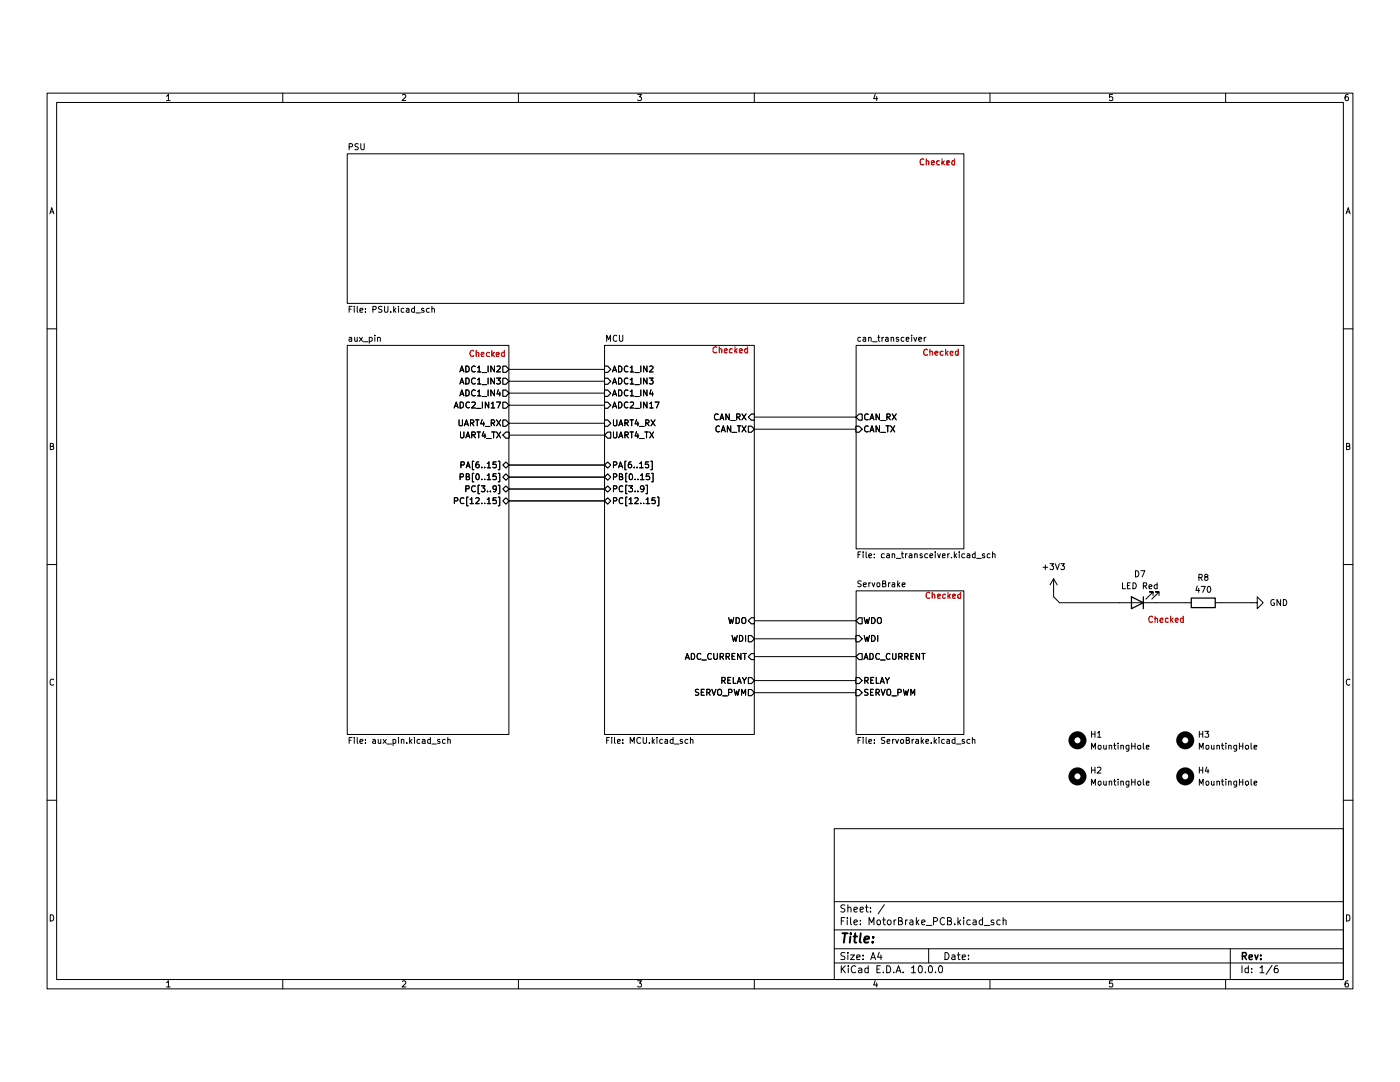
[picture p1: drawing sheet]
(kicad_sch
 (version 20260306)
 (generator "eeschema")
 (generator_version "10.0")
 (paper "A4")
 (lib_symbols
  (symbol "Device:LED"
   (pin_numbers (hide yes))
   (pin_names
    (offset 1.016) (hide yes)) (exclude_from_sim no) (in_bom yes) (on_board yes)
   (in_pos_files yes)
   (duplicate_pin_numbers_are_jumpers no)
   (property "Reference" "D" (at 0 2.54 0) (show_name no) (do_not_autoplace no) (effects (font (size 1.27 1.27))))
   (property "Value" "LED" (at 0 -2.54 0) (show_name no) (do_not_autoplace no) (effects (font (size 1.27 1.27))))
   (property "Footprint" "" (at 0 0 0) (show_name no) (do_not_autoplace no) (hide yes) (effects (font (size 1.27 1.27))))
   (property "Datasheet" "" (at 0 0 0) (show_name no) (do_not_autoplace no) (hide yes) (effects (font (size 1.27 1.27))))
   (property "Description" "Light emitting diode" (at 0 0 0) (show_name no) (do_not_autoplace no) (hide yes) (effects (font (size 1.27 1.27))))
   (property "Sim.Pins" "1=K 2=A" (at 0 0 0) (show_name no) (do_not_autoplace no) (hide yes) (effects (font (size 1.27 1.27))))
   (symbol "LED_0_1"
    (polyline (pts (xy -3.048 -0.762) (xy -4.572 -2.286) (xy -3.81 -2.286) (xy -4.572 -2.286) (xy -4.572 -1.524)) (stroke (width 0) (type default)) (fill (type none)))
    (polyline (pts (xy -1.778 -0.762) (xy -3.302 -2.286) (xy -2.54 -2.286) (xy -3.302 -2.286) (xy -3.302 -1.524)) (stroke (width 0) (type default)) (fill (type none)))
    (polyline (pts (xy -1.27 0) (xy 1.27 0)) (stroke (width 0) (type default)) (fill (type none)))
    (polyline (pts (xy -1.27 -1.27) (xy -1.27 1.27)) (stroke (width 0.254) (type default)) (fill (type none)))
    (polyline (pts (xy 1.27 -1.27) (xy 1.27 1.27) (xy -1.27 0) (xy 1.27 -1.27)) (stroke (width 0.254) (type default)) (fill (type none))))
   (symbol "LED_1_1"
    (pin passive line (at -3.81 0 0) (length 2.54) (name "K" (effects (font (size 1.27 1.27)))) (number "1" (effects (font (size 1.27 1.27)))))
    (pin passive line (at 3.81 0 180) (length 2.54) (name "A" (effects (font (size 1.27 1.27)))) (number "2" (effects (font (size 1.27 1.27))))))
   (embedded_fonts no))
  (symbol "Device:R"
   (pin_numbers (hide yes))
   (pin_names
    (offset 0)) (exclude_from_sim no) (in_bom yes) (on_board yes)
   (in_pos_files yes)
   (duplicate_pin_numbers_are_jumpers no)
   (property "Reference" "R" (at 2.032 0 90) (show_name no) (do_not_autoplace no) (effects (font (size 1.27 1.27))))
   (property "Value" "R" (at 0 0 90) (show_name no) (do_not_autoplace no) (effects (font (size 1.27 1.27))))
   (property "Footprint" "" (at -1.778 0 90) (show_name no) (do_not_autoplace no) (hide yes) (effects (font (size 1.27 1.27))))
   (property "Datasheet" "" (at 0 0 0) (show_name no) (do_not_autoplace no) (hide yes) (effects (font (size 1.27 1.27))))
   (property "Description" "Resistor" (at 0 0 0) (show_name no) (do_not_autoplace no) (hide yes) (effects (font (size 1.27 1.27))))
   (symbol "R_0_1"
    (rectangle (start -1.016 -2.54) (end 1.016 2.54) (stroke (width 0.254) (type default)) (fill (type none))))
   (symbol "R_1_1"
    (pin passive line (at 0 3.81 270) (length 1.27) (name "" (effects (font (size 1.27 1.27)))) (number "1" (effects (font (size 1.27 1.27)))))
    (pin passive line (at 0 -3.81 90) (length 1.27) (name "" (effects (font (size 1.27 1.27)))) (number "2" (effects (font (size 1.27 1.27))))))
   (embedded_fonts no))
  (symbol "Mechanical:MountingHole"
   (pin_names
    (offset 1.016)) (exclude_from_sim no) (in_bom no) (on_board yes)
   (in_pos_files yes)
   (duplicate_pin_numbers_are_jumpers no)
   (property "Reference" "H" (at 0 5.08 0) (show_name no) (do_not_autoplace no) (effects (font (size 1.27 1.27))))
   (property "Value" "MountingHole" (at 0 3.175 0) (show_name no) (do_not_autoplace no) (effects (font (size 1.27 1.27))))
   (property "Footprint" "" (at 0 0 0) (show_name no) (do_not_autoplace no) (hide yes) (effects (font (size 1.27 1.27))))
   (property "Datasheet" "" (at 0 0 0) (show_name no) (do_not_autoplace no) (hide yes) (effects (font (size 1.27 1.27))))
   (property "Description" "Mounting Hole without connection" (at 0 0 0) (show_name no) (do_not_autoplace no) (hide yes) (effects (font (size 1.27 1.27))))
   (symbol "MountingHole_0_1"
    (circle (center 0 0) (radius 1.27) (stroke (width 1.27) (type default)) (fill (type none))))
   (embedded_fonts no))
  (symbol "power:+3V3"
   (power global)
   (pin_names
    (offset 0)) (exclude_from_sim no) (in_bom yes) (on_board yes)
   (in_pos_files yes)
   (duplicate_pin_numbers_are_jumpers no)
   (property "Reference" "#PWR" (at 0 -3.81 0) (show_name no) (do_not_autoplace no) (hide yes) (effects (font (size 1.27 1.27))))
   (property "Value" "+3V3" (at 0 3.556 0) (show_name no) (do_not_autoplace no) (effects (font (size 1.27 1.27))))
   (property "Footprint" "" (at 0 0 0) (show_name no) (do_not_autoplace no) (hide yes) (effects (font (size 1.27 1.27))))
   (property "Datasheet" "" (at 0 0 0) (show_name no) (do_not_autoplace no) (hide yes) (effects (font (size 1.27 1.27))))
   (property "Description" "Power symbol creates a global label with name \"+3V3\"" (at 0 0 0) (show_name no) (do_not_autoplace no) (hide yes) (effects (font (size 1.27 1.27))))
   (symbol "+3V3_0_1"
    (polyline (pts (xy -0.762 1.27) (xy 0 2.54)) (stroke (width 0) (type default)) (fill (type none)))
    (polyline (pts (xy 0 2.54) (xy 0.762 1.27)) (stroke (width 0) (type default)) (fill (type none)))
    (polyline (pts (xy 0 0) (xy 0 2.54)) (stroke (width 0) (type default)) (fill (type none))))
   (symbol "+3V3_1_1"
    (pin power_in line (at 0 0 90) (length 0) (hide yes) (name "+3V3" (effects (font (size 1.27 1.27)))) (number "1" (effects (font (size 1.27 1.27))))))
   (embedded_fonts no))
  (symbol "power:GND"
   (power global)
   (pin_names
    (offset 0)) (exclude_from_sim no) (in_bom yes) (on_board yes)
   (in_pos_files yes)
   (duplicate_pin_numbers_are_jumpers no)
   (property "Reference" "#PWR" (at 0 -6.35 0) (show_name no) (do_not_autoplace no) (hide yes) (effects (font (size 1.27 1.27))))
   (property "Value" "GND" (at 0 -3.81 0) (show_name no) (do_not_autoplace no) (effects (font (size 1.27 1.27))))
   (property "Footprint" "" (at 0 0 0) (show_name no) (do_not_autoplace no) (hide yes) (effects (font (size 1.27 1.27))))
   (property "Datasheet" "" (at 0 0 0) (show_name no) (do_not_autoplace no) (hide yes) (effects (font (size 1.27 1.27))))
   (property "Description" "Power symbol creates a global label with name \"GND\" , ground" (at 0 0 0) (show_name no) (do_not_autoplace no) (hide yes) (effects (font (size 1.27 1.27))))
   (symbol "GND_0_1"
    (polyline (pts (xy 0 0) (xy 0 -1.27) (xy 1.27 -1.27) (xy 0 -2.54) (xy -1.27 -1.27) (xy 0 -1.27)) (stroke (width 0) (type default)) (fill (type none))))
   (symbol "GND_1_1"
    (pin power_in line (at 0 0 270) (length 0) (hide yes) (name "GND" (effects (font (size 1.27 1.27)))) (number "1" (effects (font (size 1.27 1.27))))))
   (embedded_fonts no)))
 (text "Checked"
  (exclude_from_sim no)
  (at 154.94 64.77 0)
  (effects (font (size 1.27 1.27) (thickness 0.254)
    (bold yes) (color 194 0 0 1))))
 (text "Checked"
  (exclude_from_sim no)
  (at 198.882 24.892 0)
  (effects (font (size 1.27 1.27) (thickness 0.254)
    (bold yes) (color 194 0 0 1))))
 (text "Checked"
  (exclude_from_sim no)
  (at 199.644 65.278 0)
  (effects (font (size 1.27 1.27) (thickness 0.254)
    (bold yes) (color 194 0 0 1))))
 (text "Checked"
  (exclude_from_sim no)
  (at 247.396 121.92 0)
  (effects (font (size 1.27 1.27) (thickness 0.254)
    (bold yes) (color 194 0 0 1))))
 (text "Checked"
  (exclude_from_sim no)
  (at 200.152 116.84 0)
  (effects (font (size 1.27 1.27) (thickness 0.254)
    (bold yes) (color 194 0 0 1))))
 (text "Checked"
  (exclude_from_sim no)
  (at 103.378 65.532 0)
  (effects (font (size 1.27 1.27) (thickness 0.254)
    (bold yes) (color 194 0 0 1))))
 (wire
  (pts (xy 160.02 129.54) (xy 181.61 129.54))
  (stroke (width 0) (type default)))
 (wire
  (pts (xy 223.52 116.84) (xy 224.79 118.11))
  (stroke (width 0) (type default)))
 (wire
  (pts (xy 107.95 73.66) (xy 128.27 73.66))
  (stroke (width 0) (type default)))
 (wire
  (pts (xy 107.95 76.2) (xy 128.27 76.2))
  (stroke (width 0) (type default)))
 (bus
  (pts (xy 107.95 93.98) (xy 128.27 93.98))
  (stroke (width 0) (type default)))
 (bus
  (pts (xy 107.95 88.9) (xy 128.27 88.9))
  (stroke (width 0) (type default)))
 (wire
  (pts (xy 224.79 118.11) (xy 237.49 118.11))
  (stroke (width 0) (type default)))
 (wire
  (pts (xy 107.95 71.12) (xy 128.27 71.12))
  (stroke (width 0) (type default)))
 (wire
  (pts (xy 107.95 68.58) (xy 128.27 68.58))
  (stroke (width 0) (type default)))
 (bus
  (pts (xy 107.95 91.44) (xy 128.27 91.44))
  (stroke (width 0) (type default)))
 (wire
  (pts (xy 223.52 115.57) (xy 223.52 116.84))
  (stroke (width 0) (type default)))
 (wire
  (pts (xy 160.02 78.74) (xy 181.61 78.74))
  (stroke (width 0) (type default)))
 (bus
  (pts (xy 107.95 96.52) (xy 128.27 96.52))
  (stroke (width 0) (type default)))
 (wire
  (pts (xy 160.02 134.62) (xy 181.61 134.62))
  (stroke (width 0) (type default)))
 (wire
  (pts (xy 160.02 125.73) (xy 181.61 125.73))
  (stroke (width 0) (type default)))
 (wire
  (pts (xy 160.02 81.28) (xy 181.61 81.28))
  (stroke (width 0) (type default)))
 (wire
  (pts (xy 107.95 82.55) (xy 128.27 82.55))
  (stroke (width 0) (type default)))
 (wire
  (pts (xy 160.02 121.92) (xy 181.61 121.92))
  (stroke (width 0) (type default)))
 (wire
  (pts (xy 107.95 80.01) (xy 128.27 80.01))
  (stroke (width 0) (type default)))
 (wire
  (pts (xy 259.08 118.11) (xy 265.43 118.11))
  (stroke (width 0) (type default)))
 (wire
  (pts (xy 245.11 118.11) (xy 251.46 118.11))
  (stroke (width 0) (type default)))
 (wire
  (pts (xy 160.02 137.16) (xy 181.61 137.16))
  (stroke (width 0) (type default)))
 (symbol
  (lib_id "Mechanical:MountingHole")
  (at 251.46 154.94 0)
  (unit 1)
  (body_style 1)
  (exclude_from_sim no)
  (in_bom no)
  (on_board yes)
  (in_pos_files yes)
  (dnp no)
  (fields_autoplaced yes)
  (property "Reference" "H4" (at 254 153.6699 0) (show_name no) (do_not_autoplace no) (effects (font (size 1.27 1.27)) (justify left)))
  (property "Value" "MountingHole" (at 254 156.2099 0) (show_name no) (do_not_autoplace no) (effects (font (size 1.27 1.27)) (justify left)))
  (property "Footprint" "MountingHole:MountingHole_3.2mm_M3_DIN965_Pad" (at 251.46 154.94 0) (hide yes) (show_name no) (do_not_autoplace no) (effects (font (size 1.27 1.27))))
  (property "Datasheet" "" (at 251.46 154.94 0) (hide yes) (show_name no) (do_not_autoplace no) (effects (font (size 1.27 1.27))))
  (property "Description" "Mounting Hole without connection" (at 251.46 154.94 0) (hide yes) (show_name no) (do_not_autoplace no) (effects (font (size 1.27 1.27)))))
 (symbol
  (lib_id "power:GND")
  (at 265.43 118.11 90)
  (unit 1)
  (body_style 1)
  (exclude_from_sim no)
  (in_bom yes)
  (on_board yes)
  (in_pos_files yes)
  (dnp no)
  (fields_autoplaced yes)
  (property "Reference" "#PWR0136" (at 271.78 118.11 0) (hide yes) (show_name no) (do_not_autoplace no) (effects (font (size 1.27 1.27))))
  (property "Value" "GND" (at 269.24 118.1099 90) (show_name no) (do_not_autoplace no) (effects (font (size 1.27 1.27)) (justify right)))
  (property "Footprint" "" (at 265.43 118.11 0) (hide yes) (show_name no) (do_not_autoplace no) (effects (font (size 1.27 1.27))))
  (property "Datasheet" "" (at 265.43 118.11 0) (hide yes) (show_name no) (do_not_autoplace no) (effects (font (size 1.27 1.27))))
  (property "Description" "" (at 265.43 118.11 0) (hide yes) (show_name no) (do_not_autoplace no) (effects (font (size 1.27 1.27))))
  (pin "1"))
 (symbol
  (lib_id "Mechanical:MountingHole")
  (at 228.6 147.32 0)
  (unit 1)
  (body_style 1)
  (exclude_from_sim no)
  (in_bom no)
  (on_board yes)
  (in_pos_files yes)
  (dnp no)
  (fields_autoplaced yes)
  (property "Reference" "H1" (at 231.14 146.0499 0) (show_name no) (do_not_autoplace no) (effects (font (size 1.27 1.27)) (justify left)))
  (property "Value" "MountingHole" (at 231.14 148.5899 0) (show_name no) (do_not_autoplace no) (effects (font (size 1.27 1.27)) (justify left)))
  (property "Footprint" "MountingHole:MountingHole_3.2mm_M3_DIN965_Pad" (at 228.6 147.32 0) (hide yes) (show_name no) (do_not_autoplace no) (effects (font (size 1.27 1.27))))
  (property "Datasheet" "" (at 228.6 147.32 0) (hide yes) (show_name no) (do_not_autoplace no) (effects (font (size 1.27 1.27))))
  (property "Description" "Mounting Hole without connection" (at 228.6 147.32 0) (hide yes) (show_name no) (do_not_autoplace no) (effects (font (size 1.27 1.27)))))
 (symbol
  (lib_id "Device:LED")
  (at 241.3 118.11 180)
  (unit 1)
  (body_style 1)
  (exclude_from_sim no)
  (in_bom yes)
  (on_board yes)
  (in_pos_files yes)
  (dnp no)
  (property "Reference" "D7" (at 241.808 112.014 0) (show_name no) (do_not_autoplace no) (effects (font (size 1.27 1.27))))
  (property "Value" "LED Red" (at 241.808 114.554 0) (show_name no) (do_not_autoplace no) (effects (font (size 1.27 1.27))))
  (property "Footprint" "LED_SMD:LED_0603_1608Metric" (at 241.3 118.11 0) (hide yes) (show_name no) (do_not_autoplace no) (effects (font (size 1.27 1.27))))
  (property "Datasheet" "" (at 241.3 118.11 0) (hide yes) (show_name no) (do_not_autoplace no) (effects (font (size 1.27 1.27))))
  (property "Description" "Light emitting diode" (at 241.3 118.11 0) (hide yes) (show_name no) (do_not_autoplace no) (effects (font (size 1.27 1.27))))
  (property "Sim.Pins" "1=K 2=A" (at 241.3 118.11 0) (hide yes) (show_name no) (do_not_autoplace no) (effects (font (size 1.27 1.27))))
  (property "JLCPCB Part #" "C2286" (at 241.3 118.11 0) (hide yes) (show_name no) (do_not_autoplace no) (effects (font (size 1.27 1.27))))
  (pin "1")
  (pin "2"))
 (symbol
  (lib_id "Mechanical:MountingHole")
  (at 251.46 147.32 0)
  (unit 1)
  (body_style 1)
  (exclude_from_sim no)
  (in_bom no)
  (on_board yes)
  (in_pos_files yes)
  (dnp no)
  (fields_autoplaced yes)
  (property "Reference" "H3" (at 254 146.0499 0) (show_name no) (do_not_autoplace no) (effects (font (size 1.27 1.27)) (justify left)))
  (property "Value" "MountingHole" (at 254 148.5899 0) (show_name no) (do_not_autoplace no) (effects (font (size 1.27 1.27)) (justify left)))
  (property "Footprint" "MountingHole:MountingHole_3.2mm_M3_DIN965_Pad" (at 251.46 147.32 0) (hide yes) (show_name no) (do_not_autoplace no) (effects (font (size 1.27 1.27))))
  (property "Datasheet" "" (at 251.46 147.32 0) (hide yes) (show_name no) (do_not_autoplace no) (effects (font (size 1.27 1.27))))
  (property "Description" "Mounting Hole without connection" (at 251.46 147.32 0) (hide yes) (show_name no) (do_not_autoplace no) (effects (font (size 1.27 1.27)))))
 (symbol
  (lib_id "Device:R")
  (at 255.27 118.11 270)
  (unit 1)
  (body_style 1)
  (exclude_from_sim no)
  (in_bom yes)
  (on_board yes)
  (in_pos_files yes)
  (dnp no)
  (property "Reference" "R8" (at 255.27 112.776 90) (show_name no) (do_not_autoplace no) (effects (font (size 1.27 1.27))))
  (property "Value" "470" (at 255.27 115.316 90) (show_name no) (do_not_autoplace no) (effects (font (size 1.27 1.27))))
  (property "Footprint" "Resistor_SMD:R_0603_1608Metric" (at 255.27 116.332 90) (hide yes) (show_name no) (do_not_autoplace no) (effects (font (size 1.27 1.27))))
  (property "Datasheet" "" (at 255.27 118.11 0) (hide yes) (show_name no) (do_not_autoplace no) (effects (font (size 1.27 1.27))))
  (property "Description" "Resistor" (at 255.27 118.11 0) (hide yes) (show_name no) (do_not_autoplace no) (effects (font (size 1.27 1.27))))
  (property "JLCPCB Part #" "C23179" (at 255.27 118.11 0) (hide yes) (show_name no) (do_not_autoplace no) (effects (font (size 1.27 1.27))))
  (property "Package" "0805 Basic" (at 255.27 118.11 90) (hide yes) (show_name no) (do_not_autoplace no) (effects (font (size 1.27 1.27))))
  (pin "2")
  (pin "1"))
 (symbol
  (lib_id "power:+3V3")
  (at 223.52 115.57 0)
  (unit 1)
  (body_style 1)
  (exclude_from_sim no)
  (in_bom yes)
  (on_board yes)
  (in_pos_files yes)
  (dnp no)
  (fields_autoplaced yes)
  (property "Reference" "#PWR0133" (at 223.52 119.38 0) (hide yes) (show_name no) (do_not_autoplace no) (effects (font (size 1.27 1.27))))
  (property "Value" "+3V3" (at 223.52 110.49 0) (show_name no) (do_not_autoplace no) (effects (font (size 1.27 1.27))))
  (property "Footprint" "" (at 223.52 115.57 0) (hide yes) (show_name no) (do_not_autoplace no) (effects (font (size 1.27 1.27))))
  (property "Datasheet" "" (at 223.52 115.57 0) (hide yes) (show_name no) (do_not_autoplace no) (effects (font (size 1.27 1.27))))
  (property "Description" "" (at 223.52 115.57 0) (hide yes) (show_name no) (do_not_autoplace no) (effects (font (size 1.27 1.27))))
  (pin "1"))
 (symbol
  (lib_id "Mechanical:MountingHole")
  (at 228.6 154.94 0)
  (unit 1)
  (body_style 1)
  (exclude_from_sim no)
  (in_bom no)
  (on_board yes)
  (in_pos_files yes)
  (dnp no)
  (fields_autoplaced yes)
  (property "Reference" "H2" (at 231.14 153.6699 0) (show_name no) (do_not_autoplace no) (effects (font (size 1.27 1.27)) (justify left)))
  (property "Value" "MountingHole" (at 231.14 156.2099 0) (show_name no) (do_not_autoplace no) (effects (font (size 1.27 1.27)) (justify left)))
  (property "Footprint" "MountingHole:MountingHole_3.2mm_M3_DIN965_Pad" (at 228.6 154.94 0) (hide yes) (show_name no) (do_not_autoplace no) (effects (font (size 1.27 1.27))))
  (property "Datasheet" "" (at 228.6 154.94 0) (hide yes) (show_name no) (do_not_autoplace no) (effects (font (size 1.27 1.27))))
  (property "Description" "Mounting Hole without connection" (at 228.6 154.94 0) (hide yes) (show_name no) (do_not_autoplace no) (effects (font (size 1.27 1.27)))))
 (sheet
  (at 73.66 63.5)
  (size 34.29 82.55)
  (exclude_from_sim no)
  (in_bom yes)
  (on_board yes)
  (dnp no)
  (fields_autoplaced yes)
  (stroke (width 0.1524) (type solid))
  (fill (color 0 0 0 0))
  (property "Sheetname" "aux_pin" (at 73.66 62.7884 0) (show_name no) (do_not_autoplace no) (effects (font (size 1.27 1.27)) (justify left bottom)))
  (property "Sheetfile" "aux_pin.kicad_sch" (at 73.66 146.6346 0) (show_name no) (do_not_autoplace no) (effects (font (size 1.27 1.27)) (justify left top)))
  (pin "ADC1_IN2" output (at 107.95 68.58 0) (effects (font (size 1.27 1.27)) (justify right)))
  (pin "ADC1_IN3" output (at 107.95 71.12 0) (effects (font (size 1.27 1.27)) (justify right)))
  (pin "ADC1_IN4" output (at 107.95 73.66 0) (effects (font (size 1.27 1.27)) (justify right)))
  (pin "ADC2_IN17" output (at 107.95 76.2 0) (effects (font (size 1.27 1.27)) (justify right)))
  (pin "UART4_RX" output (at 107.95 80.01 0) (effects (font (size 1.27 1.27)) (justify right)))
  (pin "UART4_TX" input (at 107.95 82.55 0) (effects (font (size 1.27 1.27)) (justify right)))
  (pin "PA[6..15]" bidirectional (at 107.95 88.9 0) (effects (font (size 1.27 1.27)) (justify right)))
  (pin "PB[0..15]" bidirectional (at 107.95 91.44 0) (effects (font (size 1.27 1.27)) (justify right)))
  (pin "PC[3..9]" bidirectional (at 107.95 93.98 0) (effects (font (size 1.27 1.27)) (justify right)))
  (pin "PC[12..15]" bidirectional (at 107.95 96.52 0) (effects (font (size 1.27 1.27)) (justify right))))
 (sheet
  (at 181.61 63.5)
  (size 22.86 43.18)
  (exclude_from_sim no)
  (in_bom yes)
  (on_board yes)
  (dnp no)
  (fields_autoplaced yes)
  (stroke (width 0.1524) (type solid))
  (fill (color 0 0 0 0))
  (property "Sheetname" "can_transceiver" (at 181.61 62.7884 0) (show_name no) (do_not_autoplace no) (effects (font (size 1.27 1.27)) (justify left bottom)))
  (property "Sheetfile" "can_transceiver.kicad_sch" (at 181.61 107.2646 0) (show_name no) (do_not_autoplace no) (effects (font (size 1.27 1.27)) (justify left top)))
  (pin "CAN_RX" output (at 181.61 78.74 180) (effects (font (size 1.27 1.27)) (justify left)))
  (pin "CAN_TX" input (at 181.61 81.28 180) (effects (font (size 1.27 1.27)) (justify left))))
 (sheet
  (at 128.27 63.5)
  (size 31.75 82.55)
  (exclude_from_sim no)
  (in_bom yes)
  (on_board yes)
  (dnp no)
  (fields_autoplaced yes)
  (stroke (width 0.1524) (type solid))
  (fill (color 0 0 0 0))
  (property "Sheetname" "MCU" (at 128.27 62.7884 0) (show_name no) (do_not_autoplace no) (effects (font (size 1.27 1.27)) (justify left bottom)))
  (property "Sheetfile" "MCU.kicad_sch" (at 128.27 146.6346 0) (show_name no) (do_not_autoplace no) (effects (font (size 1.27 1.27)) (justify left top)))
  (pin "CAN_RX" input (at 160.02 78.74 0) (effects (font (size 1.27 1.27)) (justify right)))
  (pin "CAN_TX" output (at 160.02 81.28 0) (effects (font (size 1.27 1.27)) (justify right)))
  (pin "ADC_CURRENT" input (at 160.02 129.54 0) (effects (font (size 1.27 1.27)) (justify right)))
  (pin "SERVO_PWM" output (at 160.02 137.16 0) (effects (font (size 1.27 1.27)) (justify right)))
  (pin "WDI" output (at 160.02 125.73 0) (effects (font (size 1.27 1.27)) (justify right)))
  (pin "RELAY" output (at 160.02 134.62 0) (effects (font (size 1.27 1.27)) (justify right)))
  (pin "ADC1_IN2" input (at 128.27 68.58 180) (effects (font (size 1.27 1.27)) (justify left)))
  (pin "ADC1_IN3" input (at 128.27 71.12 180) (effects (font (size 1.27 1.27)) (justify left)))
  (pin "ADC1_IN4" input (at 128.27 73.66 180) (effects (font (size 1.27 1.27)) (justify left)))
  (pin "ADC2_IN17" input (at 128.27 76.2 180) (effects (font (size 1.27 1.27)) (justify left)))
  (pin "UART4_RX" input (at 128.27 80.01 180) (effects (font (size 1.27 1.27)) (justify left)))
  (pin "UART4_TX" output (at 128.27 82.55 180) (effects (font (size 1.27 1.27)) (justify left)))
  (pin "PA[6..15]" bidirectional (at 128.27 88.9 180) (effects (font (size 1.27 1.27)) (justify left)))
  (pin "PB[0..15]" bidirectional (at 128.27 91.44 180) (effects (font (size 1.27 1.27)) (justify left)))
  (pin "PC[3..9]" bidirectional (at 128.27 93.98 180) (effects (font (size 1.27 1.27)) (justify left)))
  (pin "PC[12..15]" bidirectional (at 128.27 96.52 180) (effects (font (size 1.27 1.27)) (justify left)))
  (pin "WDO" input (at 160.02 121.92 0) (effects (font (size 1.27 1.27)) (justify right))))
 (sheet
  (at 73.66 22.86)
  (size 130.81 31.75)
  (exclude_from_sim no)
  (in_bom yes)
  (on_board yes)
  (dnp no)
  (fields_autoplaced yes)
  (stroke (width 0.1524) (type solid))
  (fill (color 0 0 0 0))
  (property "Sheetname" "PSU" (at 73.66 22.1484 0) (show_name no) (do_not_autoplace no) (effects (font (size 1.27 1.27)) (justify left bottom)))
  (property "Sheetfile" "PSU.kicad_sch" (at 73.66 55.1946 0) (show_name no) (do_not_autoplace no) (effects (font (size 1.27 1.27)) (justify left top))))
 (sheet
  (at 181.61 115.57)
  (size 22.86 30.48)
  (exclude_from_sim no)
  (in_bom yes)
  (on_board yes)
  (dnp no)
  (fields_autoplaced yes)
  (stroke (width 0.1524) (type solid))
  (fill (color 0 0 0 0))
  (property "Sheetname" "ServoBrake" (at 181.61 114.8584 0) (show_name no) (do_not_autoplace no) (effects (font (size 1.27 1.27)) (justify left bottom)))
  (property "Sheetfile" "ServoBrake.kicad_sch" (at 181.61 146.6346 0) (show_name no) (do_not_autoplace no) (effects (font (size 1.27 1.27)) (justify left top)))
  (pin "ADC_CURRENT" output (at 181.61 129.54 180) (effects (font (size 1.27 1.27)) (justify left)))
  (pin "RELAY" input (at 181.61 134.62 180) (effects (font (size 1.27 1.27)) (justify left)))
  (pin "SERVO_PWM" input (at 181.61 137.16 180) (effects (font (size 1.27 1.27)) (justify left)))
  (pin "WDI" input (at 181.61 125.73 180) (effects (font (size 1.27 1.27)) (justify left)))
  (pin "WDO" output (at 181.61 121.92 180) (effects (font (size 1.27 1.27)) (justify left))))
 (sheet_instances
  (path ""
   (page "1")))
 (embedded_fonts no))
